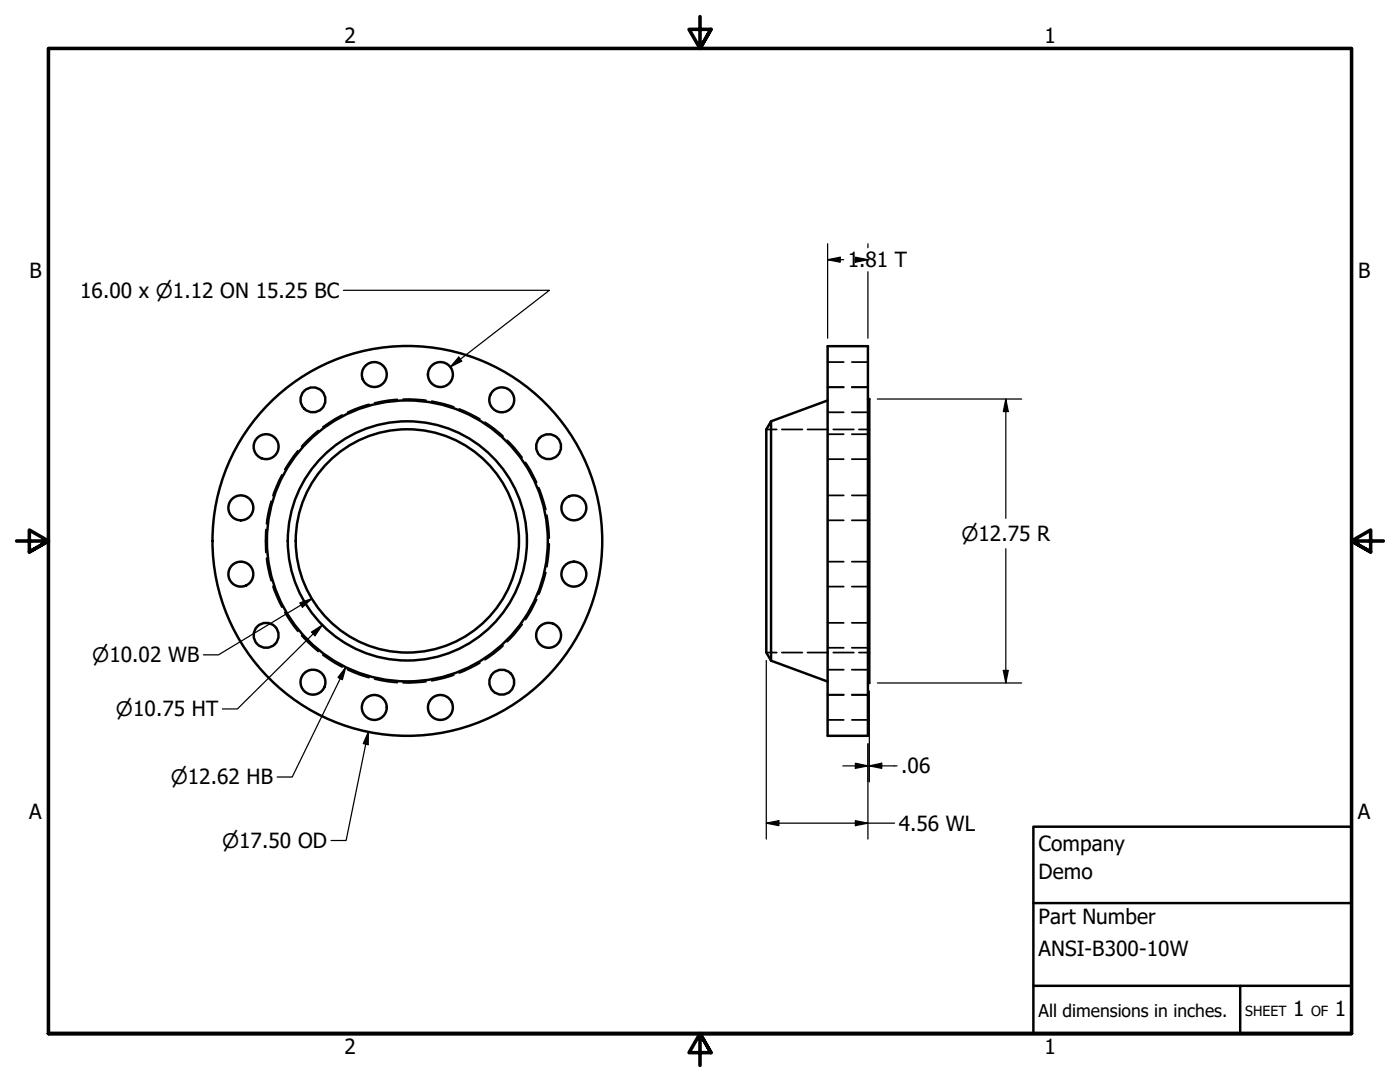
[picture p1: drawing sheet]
<svg xmlns="http://www.w3.org/2000/svg" width="279mm" height="216mm" viewBox="0 0 279 216" stroke-linecap="round" stroke-linejoin="round" font-family="sans-serif">
<!-- layer: Hidden (ANSI) -->
<g fill="none" stroke="#000" stroke-width=".35">
<path d="M79.3 79.7l-1.8 .2-2.7 .5M80.4 79.7l4.6 .2M165.2 77.3h3.2M165.2 77.2h3.2M165.2 72.2h3.2M170 77.3h3.2M170 77.2h3.2M170 72.2h3.2M56.3 94.7l-1.1 2.3-.7 1.9M59.4 89.9l-2.6 3.8M63.5 85.9l-3.3 3.2M68.3 82.8l-3.9 2.4"/>
<path d="M73.7 80.7l-1.7 .5-2.6 1.1M86.1 80l2.5 .6 2 .6M91.7 81.6l4.1 2M96.8 84.2l1.8 1.3 1.8 1.5M101.2 87.8l1.5 1.5 1.5 2M104.8 92.3l1.1 1.6 1.2 2.4M107.5 97.3l1.4 4.4M152.9 85.7h2.1M156 85.7h4.1M161.1 85.7h4.2M165.2 82.3h3.2M165.2 91.6h3.2"/>
<path d="M165.2 86.6h3.2M165.2 98.8h3.2M166.3 85.7h4.1M170 82.3h3.2M170 91.6h3.2M170 86.6h3.2M170 98.8h3.2M171.4 85.7h2.1M53.1 105.7v4.5M53.2 111.4l.3 2.1 .6 2.4M54.1 100l-.6 2.4-.3 2.1M54.5 117l.7 1.9 1.1 2.3"/>
<path d="M107.1 119.6l-1.2 2.4-1.1 1.6M108.9 114.2l-1.4 4.4M109.1 102.8l.5 4.6M109.6 108.5l-.5 4.6M165.2 103.8h3.2M165.2 117.1h3.2M165.2 112.1h3.2M170 103.8h3.2M170 117.1h3.2M170 112.1h3.2M56.8 122.2l2.6 3.8M60.2 126.8l3.3 3.2"/>
<path d="M64.4 130.7l3.9 2.4M69.4 133.6l2.6 1.1 1.7 .5M74.8 135.5l2.7 .5 1.8 .2M85 136l-4.6 .2M90.6 134.7l-2 .6-2.5 .6M95.8 132.3l-4.1 2M100.4 128.9l-1.8 1.5-1.8 1.3M104.2 124.6l-1.5 2-1.5 1.5M152.9 130.2h2.1M156 130.2h4.1M161.1 130.2h4.2M165.2 129.3h3.2"/>
<path d="M165.2 124.3h3.2M165.2 138.6h3.2M165.2 133.6h3.2M165.2 138.7h3.2M166.3 130.2h4.1M170 129.3h3.2M170 124.3h3.2M170 138.6h3.2M170 133.6h3.2M170 138.7h3.2M171.4 130.2h2.1M165.2 143.7h3.2"/>
<path d="M170 143.7h3.2"/>
</g>
<!-- layer: Visible (ANSI) -->
<g fill="none" stroke="#000" stroke-width=".49">
<path d="M165.2 69.1h8v77.7h-8zM165.2 79.9l-11.3 4.2M173.2 79.6h.3v56.7h-.3M153.9 84.1v47.7M153.9 84.1l-1 1.6v44.5l1 1.6M153.9 131.8l11.3 4.2"/>
<circle cx="62.5" cy="79.8" r="2.49"/>
<circle cx="74.7" cy="74.7" r="2.49"/>
<circle cx="87.9" cy="74.7" r="2.49"/>
<circle cx="100.1" cy="79.8" r="2.49"/>
<circle cx="53.1" cy="89.1" r="2.49"/>
<circle cx="109.5" cy="89.1" r="2.49"/>
<circle cx="48.1" cy="114.6" r="2.49"/>
<circle cx="48.1" cy="101.3" r="2.49"/>
<circle cx="81.3" cy="107.9" r="22.3"/>
<circle cx="81.3" cy="107.9" r="23.9"/>
<circle cx="81.3" cy="107.9" r="28"/>
<circle cx="81.3" cy="107.9" r="38.9"/>
<circle cx="114.5" cy="114.6" r="2.49"/>
<circle cx="114.5" cy="101.3" r="2.49"/>
<circle cx="53.1" cy="126.8" r="2.49"/>
<circle cx="62.5" cy="136.1" r="2.49"/>
<circle cx="100.1" cy="136.1" r="2.49"/>
<circle cx="109.5" cy="126.8" r="2.49"/>
<circle cx="74.7" cy="141.2" r="2.49"/>
<circle cx="87.9" cy="141.2" r="2.49"/>
</g>
<!-- layer: Border (ANSI) -->
<path d="M139.7 3.3v6.4l-2.2-3.8h4.4l-2.2 3.8 2.2-3.8M3.3 107.9h6.4l-3.8-2.1v4.3l3.8-2.2-3.8 2.2M276.1 107.9h-6.4l3.8-2.1v4.3l-3.8-2.2 3.8 2.2M9.7 206.2v-196.5h260v196.5h-260h260M141.9 210l-2.2-3.8 2.2 3.8h-4.4l2.2-3.8v6.4" fill="none" stroke="#000" stroke-width=".71"/>
<!-- layer: Title (ANSI) -->
<path d="M206.2 165h63.5v41.2h-63.5zM206.2 196.7h63.5M206.2 180.2h63.5M247.5 196.7v9.5" fill="none" stroke="#000" stroke-width=".49"/>
<!-- layer: Dimension (ANSI) -->
<g fill="none" stroke="#000" stroke-width=".25">
<path d="M68.5 57.9h41.1l-19.7 15.3M165.2 51.8l2.5-.5v1zM165.2 51.8h3.2M165.2 48.6v18.9M170.7 51.3l2.5 .5-2.5 .5zM170.7 51.8h2.5M173.2 48.6v.8M173.2 54.2v13.3M91.5 71.3l.6 .8-2.2 1.1zM175.1 79.6h28.8M200.7 79.6l.5 2.5h-1zM200.7 79.6v23.8"/>
<path d="M62.2 119.5l-18.6 11.2h-3M200.7 109.5v26.8M59.8 120.3l2.4-.8-1.8 1.7zM62.2 126.1l2.1-1.4-1.4 2.2zM64.3 124.7l-16.9 16.8h-3M69 133.1l-.7 2.5-.8-.4zM69 133.1l-10.7 21.9h-3M152.9 131.8v35.6M173.5 137.9v18.1M175.1 136.3h28.8M200.2 133.8h1l-.5 2.5zM73.5 146v2.6l-1-.2z"/>
<path d="M73.5 146l-4.4 21.7h-3M168.2 152.8h5M170.7 152.3l2.5 .5-2.5 .5zM173.2 148.4v19M173.5 152.8l2.5-.5v1zM173.5 152.8h5.5M152.9 164.3l2.5-.5v.9zM152.9 164.3h25.6M170.7 163.8l2.5 .5-2.5 .4z"/>
</g>
<g fill="#000">
<path d="M165.2 51.8l2.5-.5v1z" fill-rule="evenodd"/>
<path d="M170.7 51.3l2.5 .5-2.5 .5z" fill-rule="evenodd"/>
<path d="M91.5 71.3l.6 .8-2.2 1.1z" fill-rule="evenodd"/>
<path d="M200.7 79.6l.5 2.5h-1z" fill-rule="evenodd"/>
<path d="M59.8 120.3l2.4-.8-1.8 1.7z" fill-rule="evenodd"/>
<path d="M62.2 126.1l2.1-1.4-1.4 2.2z" fill-rule="evenodd"/>
<path d="M69 133.1l-.7 2.5-.8-.4z" fill-rule="evenodd"/>
<path d="M200.2 133.8h1l-.5 2.5z" fill-rule="evenodd"/>
<path d="M73.5 146v2.6l-1-.2z" fill-rule="evenodd"/>
<path d="M170.7 152.3l2.5 .5-2.5 .5z" fill-rule="evenodd"/>
<path d="M173.5 152.8l2.5-.5v1z" fill-rule="evenodd"/>
<path d="M152.9 164.3l2.5-.5v.9z" fill-rule="evenodd"/>
<path d="M170.7 163.8l2.5 .5-2.5 .4z" fill-rule="evenodd"/>
</g>
<g font-size="4.2">
<text x="68.7" y="8.6">2</text>
<text x="208.4" y="8.6">1</text>
<text x="169.2" y="53.3">1.81 T</text>
<text x="5.9" y="55.5">B</text>
<text x="16" y="59.4">16.00 x ⌀1.12 ON 15.25 BC</text>
<text x="271" y="55.5">B</text>
<text x="179.8" y="154.3">.06</text>
<text x="5.8" y="163.4">A</text>
<text x="179.4" y="165.8">4.56 WL</text>
<text x="271" y="163.4">A</text>
<text x="207.3" y="169.8">Company</text>
<text x="207.3" y="175.4">Demo</text>
<text x="207.3" y="184.4">Part Number</text>
<text x="207.3" y="190.7">ANSI-B300-10W</text>
<text x="258.1" y="202.8">1</text>
<text x="266.4" y="202.8">1</text>
<text x="68.7" y="210.3">2</text>
<text x="208.4" y="210.3">1</text>
</g>
<g font-size="4">
<text x="191.9" y="107.9">⌀12.75 R</text>
<text x="18.4" y="132.2">⌀10.02 WB</text>
<text x="23.1" y="142.9">⌀10.75 HT</text>
<text x="34.1" y="156.5">⌀12.62 HB</text>
<text x="44.3" y="169.2">⌀17.50 OD</text>
</g>
<text font-size="3.5" x="207.3" y="202.9">All dimensions in inches.</text>
<g font-size="2.8">
<text x="248.5" y="202.8">SHEET</text>
<text x="261.7" y="202.8">OF</text>
</g>
</svg>
